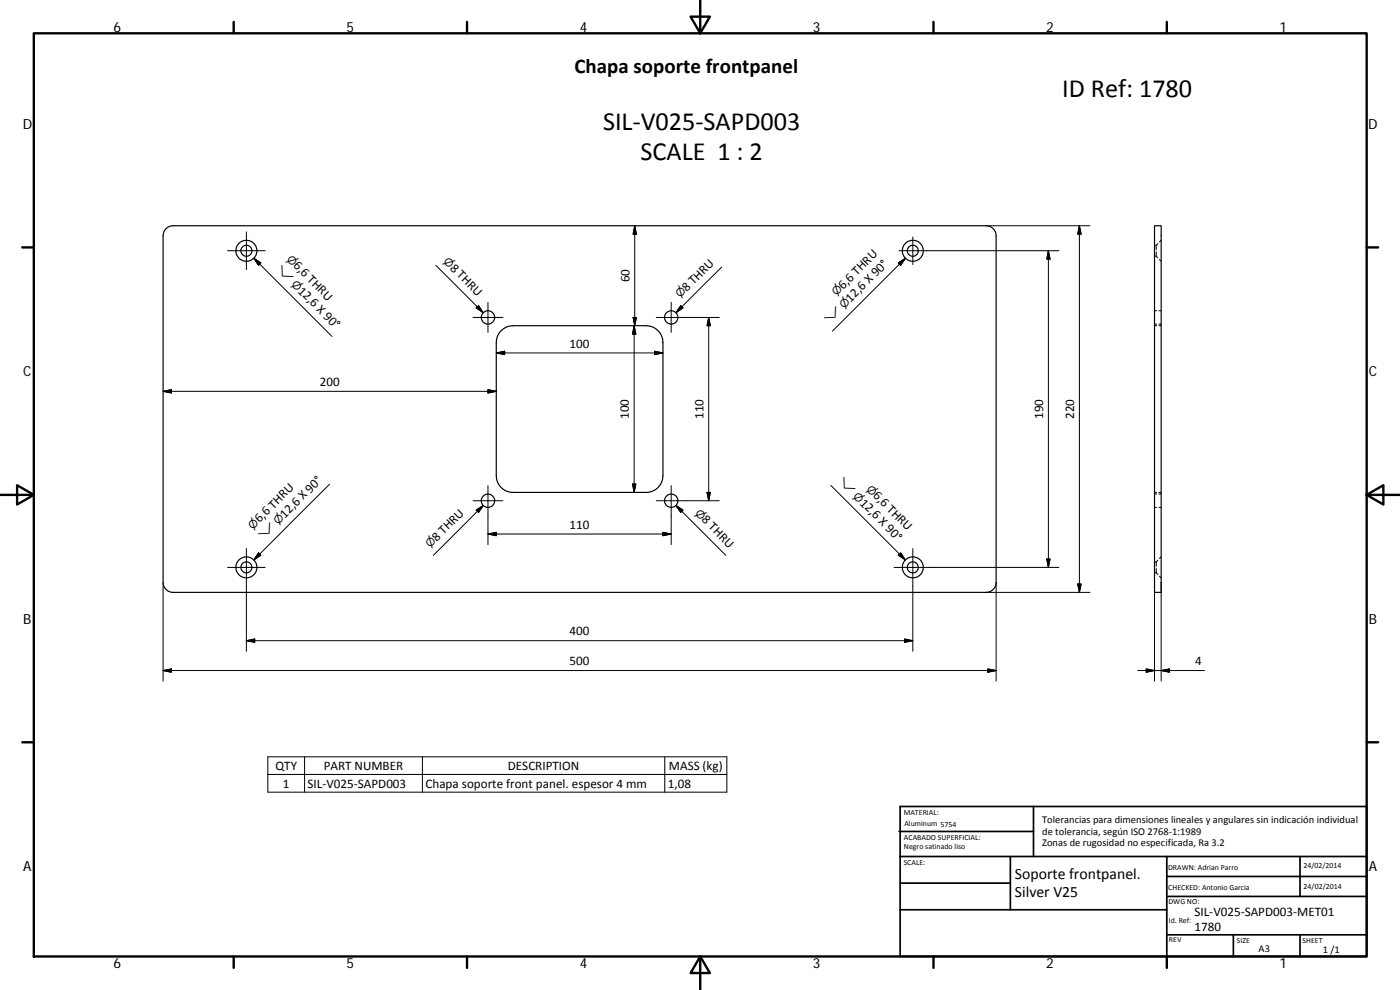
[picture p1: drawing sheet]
<svg xmlns="http://www.w3.org/2000/svg" width="420mm" height="297mm" viewBox="0 0 420 297" stroke-linecap="round" stroke-linejoin="round" font-family="sans-serif">
<g fill="none" stroke="#000" stroke-width=".36">
<path d="M49.8 68.6l1-.6 1.2-.3h244a3 3 0 0 1 2.9 3v104.1a3 3 0 0 1-2.9 2.9h-244a3 3 0 0 1-3.1-2.9v-104.1l.3-1.1zM346.5 67.7h2v110h-2zM150.2 99.4a5.1 5.1 0 0 1 3.7-1.7h40a5 5 0 0 1 5.1 5v40a5 5 0 0 1-5.1 5h-40a5 5 0 0 1-5-5v-40l.5-2z"/>
<circle cx="73.9" cy="75.2" r="1.66"/>
<circle cx="73.9" cy="75.2" r="3.2"/>
<circle cx="273.9" cy="75.2" r="1.65"/>
<circle cx="274" cy="75.2" r="3.2"/>
<circle cx="146.4" cy="95.2" r="2"/>
<circle cx="201.5" cy="95.2" r="1.99"/>
<circle cx="146.4" cy="150.2" r="2"/>
<circle cx="201.5" cy="150.2" r="1.99"/>
<circle cx="73.9" cy="170.2" r="3.2"/>
<circle cx="73.9" cy="170.2" r="1.65"/>
<circle cx="273.9" cy="170.2" r="1.64"/>
<circle cx="274" cy="170.2" r="3.1"/>
</g>
<g fill="none" stroke="#000" stroke-width=".3">
<path d="M68.3 75.2h11.3M73.9 69.6v11.3M76.2 77.5l23.4 23.4M76.2 77.5l2.1 1.4-.7 .7zM130.8 79.6l14.2 14.2M190.5 67.7v30M190.5 67.7l.5 2.6h-1zM269.6 78.9l2.1-1.4-1.4 2.1zM269.8 75.2h48M271.7 77.5l-21.9 21.9M273.9 71.1v8.3M296 67.7h31.1"/>
<path d="M314.6 75.2v95M314.6 75.2l.5 2.5h-1zM323.9 67.7v110M323.9 67.7l.6 2.6h-1.1zM346.5 73.6h.2M346.5 76.9h.2M346.8 73.6h.2M346.8 76.9h.2M347 73.6v1.3M347 75.6v1.3M347 76.9l.5 .5M347.5 73.1l-.5 .5"/>
<path d="M348 77.9l.5 .5M348.5 72.1l-.5 .5M142 95.2h8.9M142.9 92.4l.7-.7 1.4 2.1zM146.4 90.7v9M190 95.2h1l-.5 2.5zM190.3 97.7v50M190.3 97.7l.5 2.5h-1zM196.9 95.2h19M201.4 90.7v9M204.3 91.7l.7 .7-2.1 1.4zM212.7 95.2v55"/>
<path d="M212.7 95.2l.5 2.5h-1zM216.6 80.1l-13.7 13.7M346.5 97.7h.6M346.5 93.2h.6M346.5 97.3h.6M347.8 97.7h.7M347.8 93.2h.7M347.8 97.3h.7M48.9 117.4l2.5-.5v1zM48.9 117.4h100M146.4 116.9l2.5 .5-2.5 .5zM148.9 105.9l2.6-.5v1z"/>
<path d="M148.9 105.9h50.1M196.4 105.4l2.6 .5-2.6 .5zM98.9 145.3l-22.7 22.7M142 150.2h8.9M142.9 153.1l2.1-1.4-1.4 2.1zM145 151.7l-14.9 14.9M146.4 145.7v17.7M189.8 145.2h1l-.5 2.5zM196.9 150.2h19M199 159.7l2.4 .5-2.4 .5zM201.4 145.7v17.7M202.9 151.7l15 14.9"/>
<path d="M202.9 151.7l2.1 1.4-.7 .7zM212.2 147.7h1l-.5 2.5zM249.4 145.7l22.3 22.3M346.5 147.7h.6M346.5 148.2h.6M346.5 152.2h.6M347.8 147.7h.7M347.8 148.2h.7M347.8 152.2h.7M48.9 174.8v29.6M68.3 170.2h11.3M73.9 164.6v30.8"/>
<path d="M77.6 165.9l.7 .7-2.1 1.4zM146.4 160.2l2.5-.5v1zM146.4 160.2h55M268.3 170.2h49.5M269.6 166.6l.7-.7 1.4 2.1zM273.9 164.6v30.8M296 177.7h31.1M298.9 174.8v29.6M314.1 167.7h1l-.5 2.5zM323.4 175.2h1.1l-.6 2.5zM346.5 168.6h.2M346.5 171.9h.2"/>
<path d="M346.5 174.8v29.6M346.8 168.6h.2M346.8 171.9h.2M347 168.6v1.3M347 170.6v1.3M347 171.9l.5 .5M347.5 168.1l-.5 .5M348 172.9l.5 .5M348.5 167.1l-.5 .5M348.5 174.8v29.6M73.9 192.2l2.5-.5v1zM73.9 192.2h200"/>
<path d="M271.5 191.7l2.4 .5-2.4 .5zM48.9 201.2l2.5-.5v1zM48.9 201.2h250M296.4 200.7l2.5 .5-2.5 .5zM341.5 201.2h20M344 200.7l2.5 .5-2.5 .5zM348.5 201.2l2.5-.5v1zM80.4 227.1h137.7v10.6h-137.7zM80.4 232.4h137.7M91.4 227.1v10.6M126.8 227.1v10.6M199.5 227.1v10.6"/>
</g>
<g fill="none" stroke="#000" stroke-width=".71">
<path d="M10.1 10h400.1v277h-400.1zM70.1 6.6v3.4M140.2 6.6v3.4M207.3 5h5.8l-2.9 5zM210.2 0v10M280.2 6.6v3.4M350.2 6.6v3.4M6.7 74.2h3.4M410.2 74.2h3.4M.2 148.5h9.9M5.1 145.6l5 2.9-5 2.9zM410.2 148.5l5-2.9v5.8z"/>
<path d="M410.2 148.5h9.9M6.7 222.7h3.4M410.2 222.7h3.4M70.1 287v3.4M140.2 287v3.4M210.2 287l2.9 5h-5.8zM210.2 287v10M280.2 287v3.4M350.2 287v3.4"/>
</g>
<g fill="none" stroke="#000" stroke-width=".51">
<path d="M269.8 249.5h40.4M270.1 257h140.1M270.1 242h140.1v45h-140.1zM303.2 257v16M310.2 242v15M350.2 257v30M390.2 257v12M270.1 273h80.1M270.1 265h33.1M350.2 269h60M350.2 263h60M350.2 280.5h60"/>
<path d="M370.2 280.5v6.5M390.2 280.5v6.5"/>
</g>
<g fill="#000" stroke="#000" stroke-width=".3">
<path d="M76.2 77.5l2.1 1.4-.7 .7zM190.5 67.7l.5 2.6h-1zM269.6 78.9l2.1-1.4-1.4 2.1zM314.6 75.2l.5 2.5h-1zM323.9 67.7l.6 2.6h-1.1zM142.9 92.4l.7-.7 1.4 2.1zM190 95.2h1l-.5 2.5zM204.3 91.7l.7 .7-2.1 1.4zM212.7 95.2l.5 2.5h-1zM48.9 117.4l2.5-.5v1zM146.4 116.9l2.5 .5-2.5 .5zM148.9 105.9l2.6-.5v1z"/>
<path d="M190.3 97.7l.5 2.5h-1zM196.4 105.4l2.6 .5-2.6 .5zM142.9 153.1l2.1-1.4-1.4 2.1zM146.4 160.2l2.5-.5v1zM189.8 145.2h1l-.5 2.5zM202.9 151.7l2.1 1.4-.7 .7zM212.2 147.7h1l-.5 2.5zM77.6 165.9l.7 .7-2.1 1.4zM199 159.7l2.4 .5-2.4 .5zM269.6 166.6l.7-.7 1.4 2.1zM314.1 167.7h1l-.5 2.5zM323.4 175.2h1.1l-.6 2.5z"/>
<path d="M73.9 192.2l2.5-.5v1zM271.5 191.7l2.4 .5-2.4 .5zM48.9 201.2l2.5-.5v1zM296.4 200.7l2.5 .5-2.5 .5zM344 200.7l2.5 .5-2.5 .5zM348.5 201.2l2.5-.5v1z"/>
</g>
<g font-size="7.9">
<text x="318.8" y="29.1">ID Ref: 1780</text>
<text x="181" y="38.9">SIL‐V025‐SAPD003</text>
<text x="192.2" y="47.9">SCALE 1 : 2</text>
</g>
<text font-size="6.3" x="172.4" y="21.8">Chapa soporte frontpanel</text>
<g font-size="4.7">
<text x="304.6" y="263.9">Soporte frontpanel.</text>
<text x="304.6" y="269.3">Silver V25</text>
</g>
<g font-size="4.2">
<text x="34" y="9.6">6</text>
<text x="104" y="9.6">5</text>
<text x="174" y="9.6">4</text>
<text x="244" y="9.6">3</text>
<text x="314" y="9.6">2</text>
<text x="384" y="9.6">1</text>
<text x="6.8" y="38.7">D</text>
<text x="410.6" y="38.7">D</text>
<text x="7" y="112.9">C</text>
<text x="410.8" y="112.9">C</text>
<text x="7" y="187.1">B</text>
<text x="410.8" y="187.1">B</text>
<text x="7" y="261.3">A</text>
<text x="410.8" y="261.3">A</text>
<text x="34" y="290.4">6</text>
<text x="104" y="290.4">5</text>
<text x="174" y="290.4">4</text>
<text x="244" y="290.4">3</text>
<text x="314" y="290.4">2</text>
<text x="384" y="290.4">1</text>
</g>
<g font-size="3.9">
<text x="87.9" y="79.9" transform="rotate(45 87.9 79.9)">6,6 THRU</text>
<text x="134.9" y="80.6" transform="rotate(45 134.9 80.6)">8 THRU</text>
<text x="89.2" y="87.5" transform="rotate(45 89.2 87.5)">12,6 X 90°</text>
<text x="189" y="84.8" transform="rotate(-90 189 84.8)">60</text>
<text x="206.1" y="87.6" transform="rotate(-45 206.1 87.6)">8 THRU</text>
<text x="253.1" y="86.9" transform="rotate(-45 253.1 86.9)">6,6 THRU</text>
<text x="255.3" y="90.9" transform="rotate(-45 255.3 90.9)">12,6 X 90°</text>
<text x="171" y="104.3">100</text>
<text x="96" y="115.9">200</text>
<text x="188.8" y="125.8" transform="rotate(-90 188.8 125.8)">100</text>
<text x="211.1" y="125.8" transform="rotate(-90 211.1 125.8)">110</text>
<text x="313" y="125.8" transform="rotate(-90 313 125.8)">190</text>
<text x="322.4" y="125.8" transform="rotate(-90 322.4 125.8)">220</text>
<text x="261.8" y="148.9" transform="rotate(45 261.8 148.9)">6,6 THRU</text>
<text x="85.5" y="155.7" transform="rotate(-45 85.5 155.7)">12,6 X 90°</text>
<text x="257.9" y="151.1" transform="rotate(45 257.9 151.1)">12,6 X 90°</text>
<text x="77.9" y="157.1" transform="rotate(-45 77.9 157.1)">6,6 THRU</text>
<text x="171" y="158.7">110</text>
<text x="210.4" y="156.1" transform="rotate(45 210.4 156.1)">8 THRU</text>
<text x="131.1" y="162.6" transform="rotate(-45 131.1 162.6)">8 THRU</text>
<text x="171" y="190.7">400</text>
<text x="171" y="199.6">500</text>
<text x="358.7" y="199.6">4</text>
<text x="82.7" y="231">QTY</text>
<text x="97.1" y="230.9">PART NUMBER</text>
<text x="152.4" y="231">DESCRIPTION</text>
<text x="200.7" y="231.1">MASS (kg)</text>
<text x="84.9" y="236.3">1</text>
<text x="92.3" y="236.3">SIL‐V025‐SAPD003</text>
<text x="127.7" y="236.4">Chapa soporte front panel. espesor 4 mm</text>
<text x="200.4" y="236.3">1,08</text>
<text x="358.5" y="274.9">SIL‐V025‐SAPD003‐MET01</text>
<text x="358.5" y="279.4">1780</text>
</g>
<g font-size="3.3">
<text x="85.9" y="77.9" transform="rotate(45 85.9 77.9)">⌀</text>
<text x="82.8" y="81" transform="rotate(45 82.8 81)">⌵</text>
<text x="132.9" y="78.6" transform="rotate(45 132.9 78.6)">⌀</text>
<text x="87.2" y="85.5" transform="rotate(45 87.2 85.5)">⌀</text>
<text x="204.1" y="89.6" transform="rotate(-45 204.1 89.6)">⌀</text>
<text x="251.1" y="88.9" transform="rotate(-45 251.1 88.9)">⌀</text>
<text x="253.3" y="92.9" transform="rotate(-45 253.3 92.9)">⌀</text>
<text x="248.8" y="97.3" transform="rotate(-45 248.8 97.3)">⌵</text>
<text x="251.4" y="144.7" transform="rotate(45 251.4 144.7)">⌵</text>
<text x="255.9" y="149.1" transform="rotate(45 255.9 149.1)">⌀</text>
<text x="259.9" y="146.9" transform="rotate(45 259.9 146.9)">⌀</text>
<text x="208.5" y="154.2" transform="rotate(45 208.5 154.2)">⌀</text>
<text x="75.9" y="159" transform="rotate(-45 75.9 159)">⌀</text>
<text x="83.5" y="157.6" transform="rotate(-45 83.5 157.6)">⌀</text>
<text x="79" y="162.1" transform="rotate(-45 79 162.1)">⌵</text>
<text x="129.1" y="164.5" transform="rotate(-45 129.1 164.5)">⌀</text>
</g>
<g font-size="3.1">
<text x="312.8" y="246.8">Tolerancias para dimensiones lineales y angulares sin indicación individual</text>
<text x="312.8" y="250.4">de tolerancia, según ISO 2768‐1:1989</text>
<text x="312.8" y="254">Zonas de rugosidad no especificada, Ra 3.2</text>
<text x="377.7" y="285.6">A3</text>
<text x="397" y="285.9">1 /1</text>
</g>
<g font-size="2.4">
<text x="271.2" y="244.4">MATERIAL:</text>
<text x="271.3" y="251.9">ACABADO SUPERFICIAL:</text>
<text x="271.4" y="247.9">Aluminum 5754</text>
<text x="271.3" y="254.6">Negro satinado liso</text>
<text x="271.2" y="259.7">SCALE:</text>
<text x="350.6" y="260.9">DRAWN: Adrian Parro</text>
<text x="391.2" y="260.6">24/02/2014</text>
<text x="350.6" y="267">CHECKED: Antonio Garcia</text>
<text x="391.2" y="266.6">24/02/2014</text>
<text x="350.7" y="271.4">DWG NO:</text>
<text x="350.8" y="276.8">Id. Ref:</text>
<text x="350.8" y="282.8">REV</text>
<text x="371.2" y="282.9">SIZE</text>
<text x="390.9" y="282.9">SHEET</text>
</g>
</svg>
